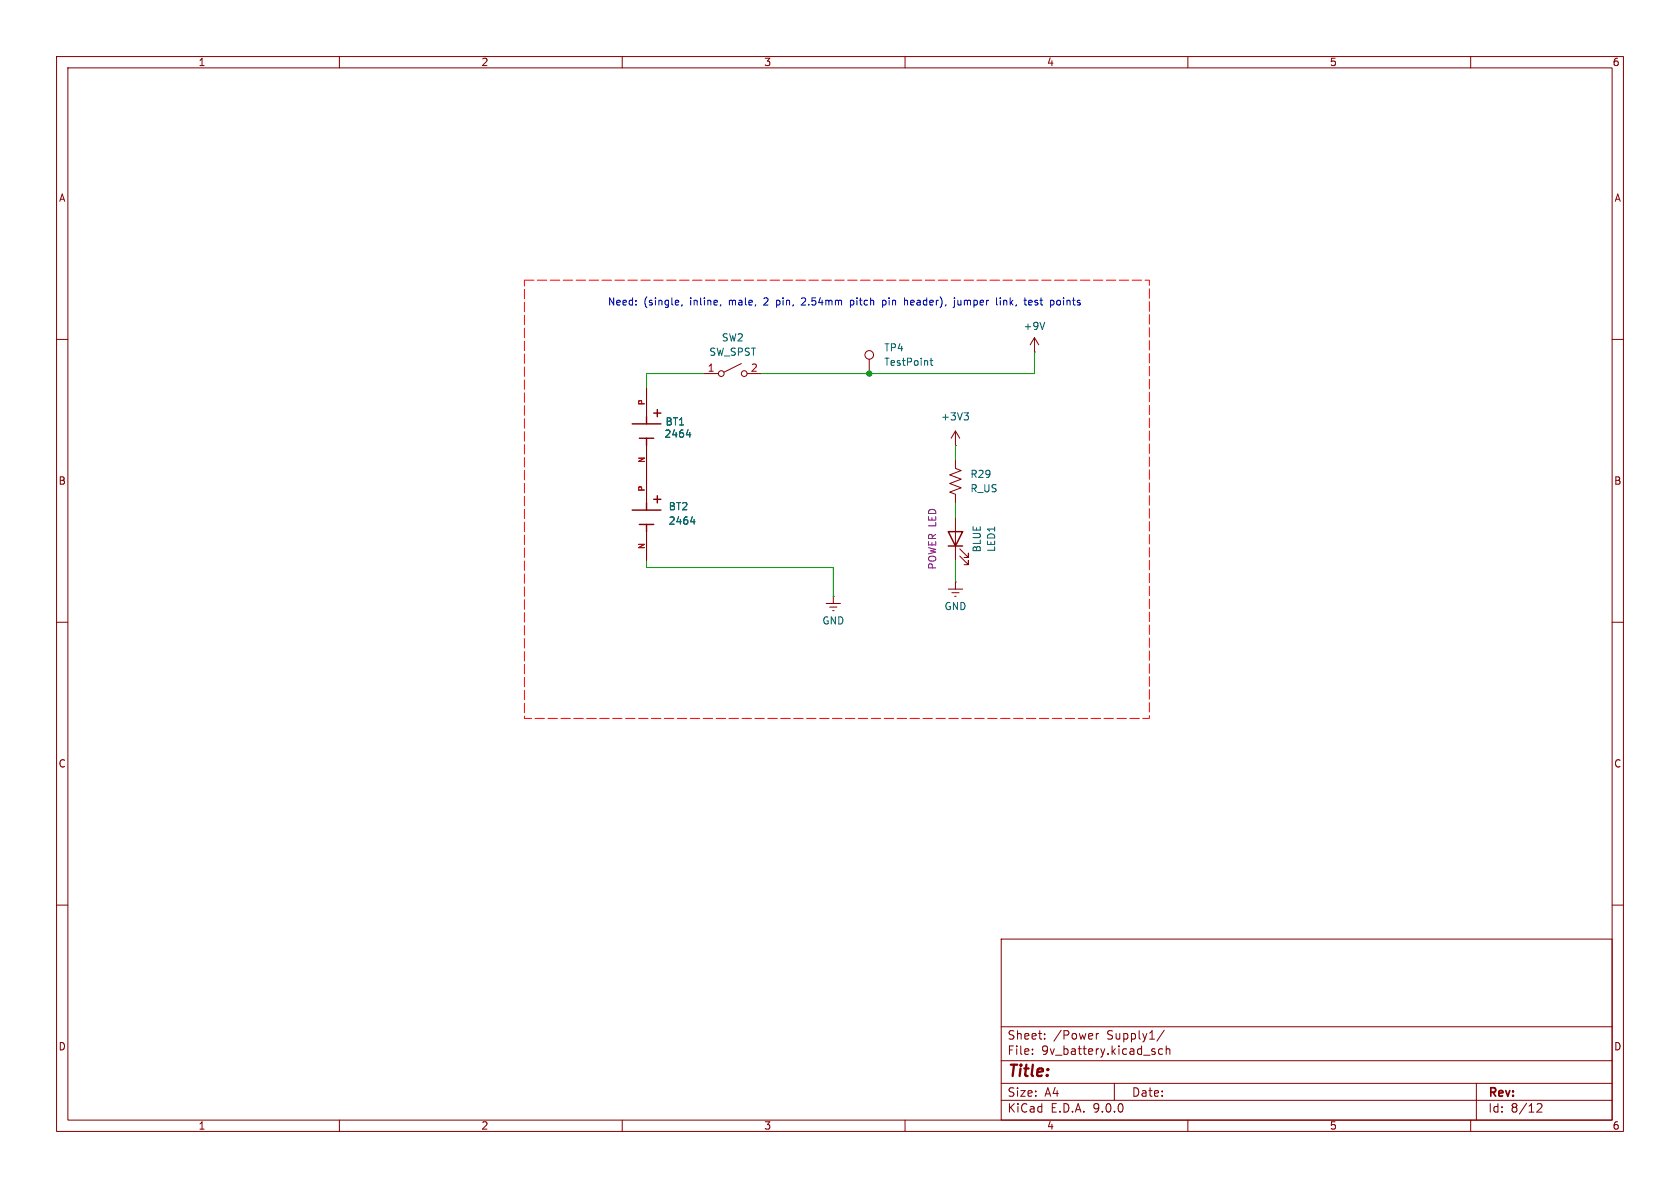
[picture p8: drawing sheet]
<svg xmlns="http://www.w3.org/2000/svg" width="297mm" height="210mm" viewBox="0 0 297 210" stroke-linecap="round" stroke-linejoin="round" font-family="sans-serif">
<g fill="none" stroke="#840000" stroke-width=".18">
<path d="M10 10h277v190h-277zM12 12h273v186h-273zM60 10v2M110 10v2M160 10v2M210 10v2M260 10v2M182.9 59.7l-.8 1.3M182.9 59.7l.7 1.3M182.9 59.7v2.5M10 60h2M114.3 68.6v5.1"/>
<path d="M114.3 78.7v10.2M124.5 66h2.5M131.1 64.3l-3.1 1.5M132.1 66h2.5M153.7 63.5v2.5M168.9 78.7h.1M168.9 76.2l-.8 1.3M168.9 76.2l.8 1.3M168.9 76.2v2.5M182.9 62.2h.1M285 60h2M114.3 94v5.1"/>
<path d="M168.9 81.3v1.5l1 .4-2 .7 2 .8-2 .8 2 .7-2 .8 1 .4v1.5M168.9 91.4v7.7M169.7 98.3l1.5 1.5v-.7v.7h-.8M169.7 97l1.5 1.6v-.8v.8h-.8M10 110h2M146 106.7h2.6M146.7 107.3h1.3M147.2 108h.2M147.3 105.4h.1M147.3 105.4v1.3M167.6 104.1h2.6M168.3 104.8h1.2"/>
<path d="M168.8 105.4h.2M168.9 102.9h.1M168.9 102.9v1.2M285 110h2M10 160h2M177 166h108v32h-108zM285 160h2M60 198v2M110 198v2M160 198v2M177 194.5h108M177 191.5h108"/>
<path d="M177 187.5h108M177 181.5h108M182.5 186.3v.1M182.5 185.5v.1M184.7 183.6v.1M184.7 182.8v.1M193.8 182.7v1M194.2 182.7l-.2 .1-.2 .2M197 191.5v3M205.5 185.5l-.4-.1-.3 .3v.4l.2 .2h.5M205.8 182.1l-1.3 2M206.2 185.5l.2-.1 .3 .1 .1 .9"/>
<path d="M206.2 184.9v1.5M210 198v2M260 198v2M261 191.5v6.5M271.7 195.2l.6-.1 .2 .1 .1 .3-.9 1.1h.9"/>
<circle cx="127.5" cy="66" r=".51"/>
<circle cx="131.6" cy="66" r=".51"/>
<circle cx="153.7" cy="62.7" r=".76"/>
</g>
<g fill="none" stroke="#840000" stroke-width=".25">
<path d="M111.8 74.9h5M113 77.5h2.6M114.3 73.7v1.2M114.3 77.5v1.2M115.6 73h1.2M116.2 72.4v1.3M111.8 90.2h5M113 92.7h2.6M114.3 88.9v1.3M114.3 92.7v1.3M115.6 88.3h1.2M116.2 87.6v1.3"/>
<path d="M167.6 94h2.6l-1.3 2.5zM167.6 96.5h2.6"/>
</g>
<path d="M184.7 57l-.4 1.2M121.3 76.9h.8M121.9 76.4v.9M164.4 63.7h.5M164.6 63.3v1.1l.3 .2M170.4 73h.8l-.4 .5M171 73.5l.2 .2v.3l-.2 .2M122.1 92.2h.8M122.7 91.8v.9" fill="none" stroke="#006464" stroke-width=".18"/>
<path d="M92.7 49.5h110.5v77.5h-110.5v-77.5" fill="none" stroke="#f00" stroke-width=".18" stroke-dasharray="1.7 .6"/>
<path d="M124.5 66h-10.2v2.6M168.9 78.7v2.6M182.9 62.2v3.8h-48.3M114.3 99.1v1.2h33v5.1M168.9 88.9v2.5M168.9 99.1v3.8" fill="none" stroke="#009600" stroke-width=".18"/>
<g fill="none" stroke="#0000c2" stroke-width=".18">
<path d="M119.9 53.1l.1 .3-.6 .1M120.6 53.9l-.1 .2M127.4 53.9l-.1 .2M137.3 53.1v1.2M137.3 53.9h.1M137.4 53.1h-.1M142.2 52.7l-.5 .1M142.4 53.2l-.8 .7h.8M150.3 53.1v1.2M150.3 53.1h.4l.2 .1M150.9 53.8l-.2 .1h-.4M156 53.1h.4l.2 .2-.1 .6h-.5"/>
<path d="M156 53.1v1.2M160.1 53.1l.3 .2v.6M168.7 52.7v.1M168.7 53.1v1.1l-.2 .1M169.3 53.1l.1 .8h.4M176.8 52.7v.1M176.8 53.1v.8M177.4 53.1v.8M177.6 53.1l-.2 .1M181.9 53.5l.6-.1-.1-.3h-.4l-.1 .2v.6h.5M187.5 53.3l-.3-.2h-.3l-.1 .2 .1 .6h.3l.3-.2"/>
</g>
<circle cx="153.7" cy="66" r=".46" fill="#009600" stroke="#009600" stroke-width=".18"/>
<text font-size="2.8" fill="#840000" x="178" y="190.9">Title:</text>
<g font-size="2.1" fill="#840000">
<text x="178" y="184">Sheet:</text>
<text x="186.2" y="184">/Power</text>
<text x="195.7" y="184">Supply1/</text>
<text x="178" y="186.7">File:</text>
<text x="184.1" y="186.7">9v_battery.kicad_sch</text>
<text x="178" y="196.9">KiCad</text>
<text x="178" y="194.1">Size:</text>
<text x="184.7" y="194.1">A4</text>
<text x="185.7" y="196.9">E.D.A.</text>
<text x="193.3" y="196.9">9.0.0</text>
<text x="200" y="194.1">Date:</text>
<text x="263" y="194.3">Rev:</text>
<text x="263" y="196.9">Id:</text>
<text x="267.1" y="196.9">8/12</text>
</g>
<g font-size="1.8" fill="#840000">
<text x="35" y="11.9">1</text>
<text x="85" y="11.9">2</text>
<text x="135" y="11.9">3</text>
<text x="185" y="11.9">4</text>
<text x="235" y="11.9">5</text>
<text x="285" y="11.9">6</text>
<text x="10.3" y="35.9">A</text>
<text x="285.3" y="35.9">A</text>
<text x="10.3" y="85.9">B</text>
<text x="285.3" y="85.9">B</text>
<text x="10.3" y="135.9">C</text>
<text x="285.3" y="135.9">C</text>
<text x="10.3" y="185.9">D</text>
<text x="285.3" y="185.9">D</text>
<text x="35" y="199.9">1</text>
<text x="85" y="199.9">2</text>
<text x="135" y="199.9">3</text>
<text x="185" y="199.9">4</text>
<text x="235" y="199.9">5</text>
<text x="285" y="199.9">6</text>
</g>
<g font-size="1.8" fill="#0000c2">
<text x="107.4" y="54.2">Need:</text>
<text x="113.8" y="54.2">(single,</text>
<text x="122.1" y="54.2">inline,</text>
<text x="129.1" y="54.2">male,</text>
<text x="135.5" y="54.2">2</text>
<text x="137.9" y="54.2">pin,</text>
<text x="142.6" y="54.2">2.54mm</text>
<text x="151.4" y="54.2">pitch</text>
<text x="157.3" y="54.2">pin</text>
<text x="161.3" y="54.2">header),</text>
<text x="170.4" y="54.2">jumper</text>
<text x="178" y="54.2">link,</text>
<text x="183.2" y="54.2">test</text>
<text x="188" y="54.2">points</text>
</g>
<g font-size="1.8" fill="#006464">
<text x="180.8" y="58.5">+9V</text>
<text x="125.3" y="63.1">SW_SPST</text>
<text x="127.5" y="60.6">SW2</text>
<text x="156.2" y="62.3">TP4</text>
<text x="156.2" y="64.9">TestPoint</text>
<text x="117.4" y="77.6">2464</text>
<text x="117.6" y="75.4">BT1</text>
<text x="166.3" y="74.5">+3V3</text>
<text x="171.5" y="84.7">R29</text>
<text x="171.5" y="87.2">R_US</text>
<text x="118.1" y="90.4">BT2</text>
<text x="118.1" y="92.9">2464</text>
<text x="173.6" y="97.7" transform="rotate(-90 173.6 97.7)">BLUE</text>
<text x="176.1" y="97.7" transform="rotate(-90 176.1 97.7)">LED1</text>
<text x="145.3" y="110.6">GND</text>
<text x="166.9" y="108.1">GND</text>
</g>
<g font-size="1.8" fill="#a90000">
<text x="125" y="65.8">1</text>
<text x="132.6" y="65.8">2</text>
</g>
<text font-size="1.8" fill="#840084" x="165.7" y="100.8" transform="rotate(-90 165.7 100.8)">POWER LED</text>
<g font-size="1.4" fill="#a90000">
<text x="114" y="71.8" transform="rotate(-90 114 71.8)">P</text>
<text x="114" y="81.9" transform="rotate(-90 114 81.9)">N</text>
<text x="114" y="87" transform="rotate(-90 114 87)">P</text>
<text x="114" y="97.2" transform="rotate(-90 114 97.2)">N</text>
</g>
</svg>
